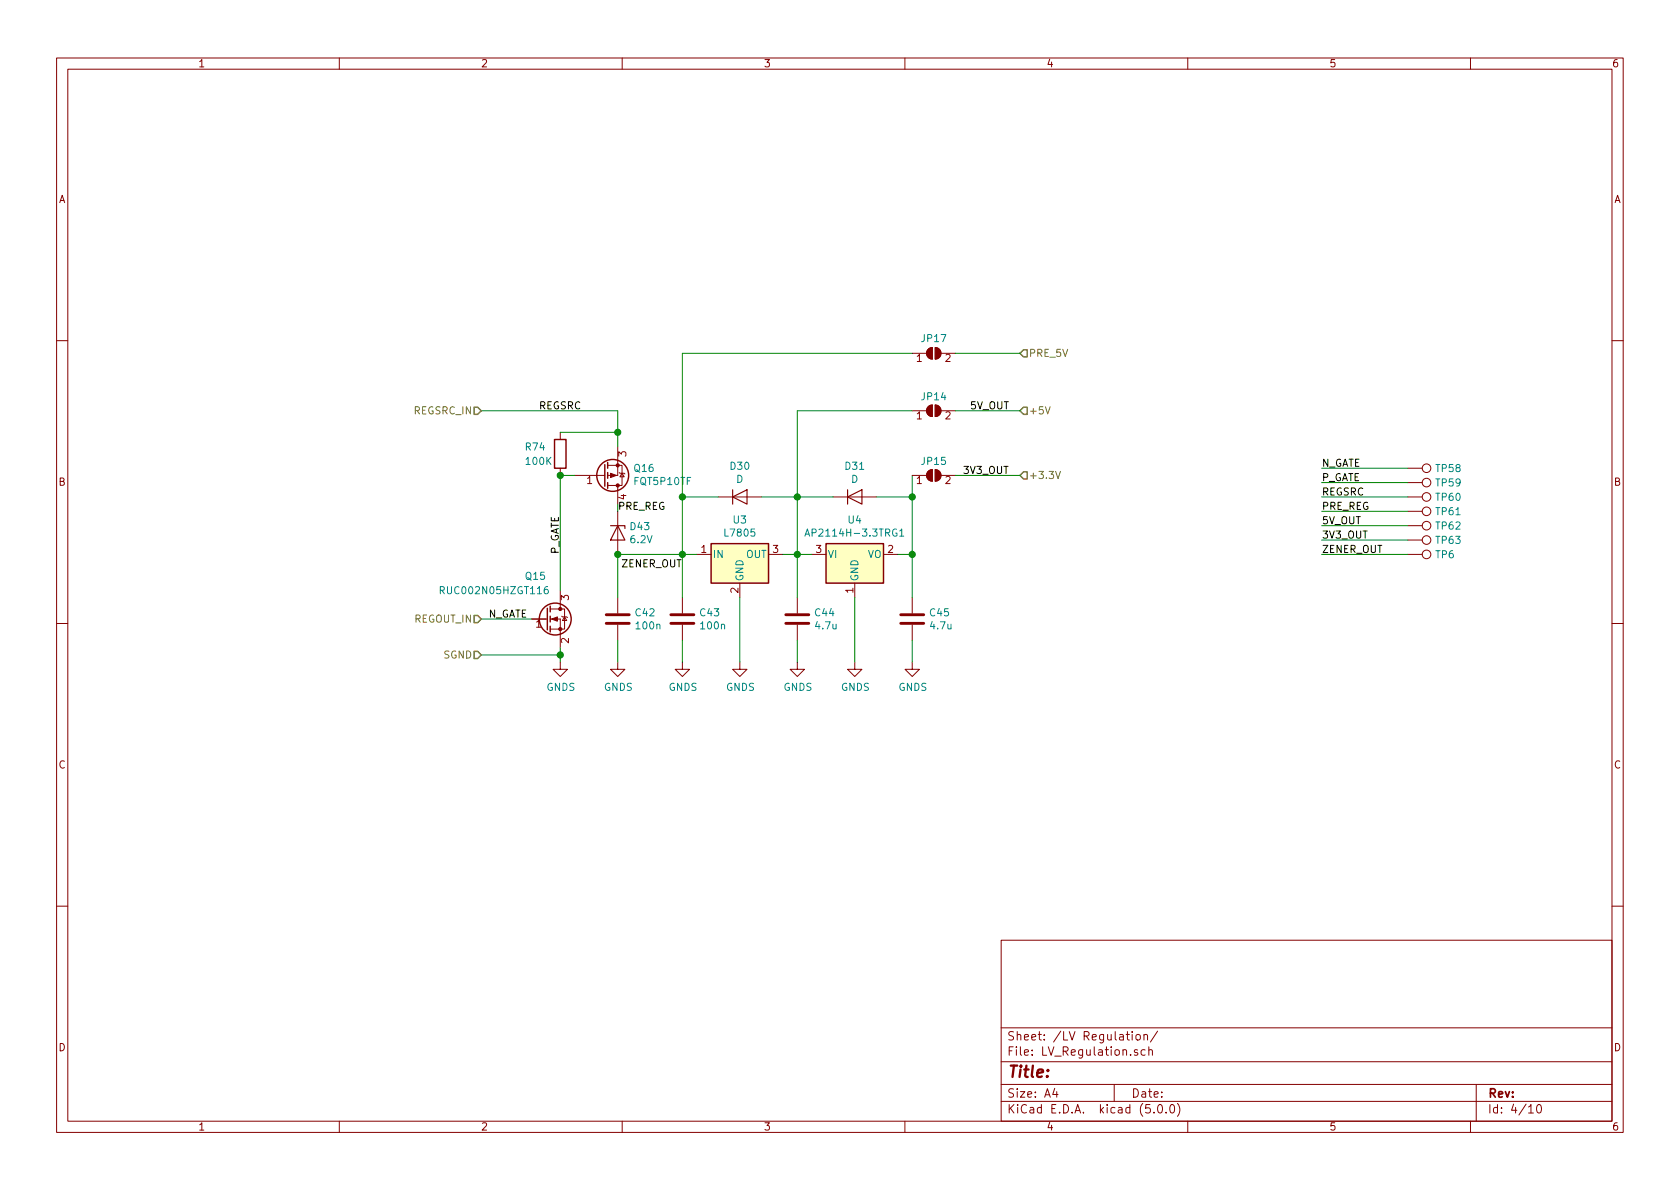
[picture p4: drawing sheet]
EESchema Schematic File Version 4
LIBS:FusIon Pack-cache
EELAYER 26 0
EELAYER END
$Descr A4 11693 8268
encoding utf-8
Sheet 4 10
Title ""
Date ""
Rev ""
Comp ""
Comment1 ""
Comment2 ""
Comment3 ""
Comment4 ""
$EndDescr
$Comp
L Transistor_FET:FQT5P10TF Q16
U 1 1
P 4200 3300
F 0 "Q16" H 4406 3254 50  0000 L CNN
F 1 "FQT5P10TF" H 4406 3345 50  0000 L CNN
F 2 "Package_TO_SOT_SMD:SOT-223" H 4400 3225 50  0001 L CIN
F 3 "https://www.onsemi.com/pub/Collateral/FQT5P10-D.pdf" H 4200 3300 50  0001 L CNN
	1    4200 3300
	1    0    0    1   
$EndComp
$Comp
L Transistor_FET:RUC002N05HZGT116 Q15
U 1 1
P 3800 4300
F 0 "Q15" H 3650 4600 50  0000 L CNN
F 1 "RUC002N05HZGT116" H 3050 4500 50  0000 L CNN
F 2 "Package_TO_SOT_SMD:SOT-23" H 4000 4225 50  0001 L CIN
F 3 "https://www.fairchildsemi.com/datasheets/2N/2N7000.pdf" H 3800 4300 50  0001 L CNN
	1    3800 4300
	1    0    0    -1  
$EndComp
Wire Wire Line
	3900 4100 3900 3300
Wire Wire Line
	3900 3300 4000 3300
$Comp
L Device:R R74
U 1 1
P 3900 3150
F 0 "R74" H 3650 3200 50  0000 L CNN
F 1 "100K" H 3650 3100 50  0000 L CNN
F 2 "Resistor_SMD:R_0805_2012Metric_Pad1.15x1.40mm_HandSolder" V 3830 3150 50  0001 C CNN
F 3 "~" H 3900 3150 50  0001 C CNN
	1    3900 3150
	1    0    0    -1  
$EndComp
Connection ~ 3900 3300
Wire Wire Line
	3900 3000 4300 3000
Wire Wire Line
	4300 3000 4300 3100
Wire Wire Line
	3900 4600 3900 4550
$Comp
L power:GNDS #PWR058
U 1 1
P 3900 4600
F 0 "#PWR058" H 3900 4350 50  0001 C CNN
F 1 "GNDS" H 3905 4427 50  0000 C CNN
F 2 "" H 3900 4600 50  0001 C CNN
F 3 "" H 3900 4600 50  0001 C CNN
	1    3900 4600
	1    0    0    -1  
$EndComp
Wire Wire Line
	3350 2850 4300 2850
Wire Wire Line
	4300 2850 4300 3000
Connection ~ 4300 3000
Wire Wire Line
	3350 4550 3900 4550
Connection ~ 3900 4550
Wire Wire Line
	3900 4550 3900 4500
Wire Wire Line
	3350 4300 3700 4300
$Comp
L Regulator_Linear:L7805 U3
U 1 1
P 5150 3850
F 0 "U3" H 5150 4092 50  0000 C CNN
F 1 "L7805" H 5150 4001 50  0000 C CNN
F 2 "Package_TO_SOT_SMD:TO-252-2" H 5175 3700 50  0001 L CIN
F 3 "http://www.st.com/content/ccc/resource/technical/document/datasheet/41/4f/b3/b0/12/d4/47/88/CD00000444.pdf/files/CD00000444.pdf/jcr:content/translations/en.CD00000444.pdf" H 5150 3800 50  0001 C CNN
	1    5150 3850
	1    0    0    -1  
$EndComp
$Comp
L power:GNDS #PWR061
U 1 1
P 5150 4600
F 0 "#PWR061" H 5150 4350 50  0001 C CNN
F 1 "GNDS" H 5155 4427 50  0000 C CNN
F 2 "" H 5150 4600 50  0001 C CNN
F 3 "" H 5150 4600 50  0001 C CNN
	1    5150 4600
	1    0    0    -1  
$EndComp
Wire Wire Line
	5150 4600 5150 4150
$Comp
L Regulator_Linear:AMS1117-3.3 U4
U 1 1
P 5950 3850
F 0 "U4" H 5950 4092 50  0000 C CNN
F 1 "AP2114H-3.3TRG1" H 5950 4001 50  0000 C CNN
F 2 "Package_TO_SOT_SMD:SOT-223-3_TabPin2" H 5950 4050 50  0001 C CNN
F 3 "https://www.diodes.com/assets/Datasheets/AP2114.pdf" H 6050 3600 50  0001 C CNN
	1    5950 3850
	1    0    0    -1  
$EndComp
$Comp
L power:GNDS #PWR063
U 1 1
P 5950 4600
F 0 "#PWR063" H 5950 4350 50  0001 C CNN
F 1 "GNDS" H 5955 4427 50  0000 C CNN
F 2 "" H 5950 4600 50  0001 C CNN
F 3 "" H 5950 4600 50  0001 C CNN
	1    5950 4600
	1    0    0    -1  
$EndComp
Wire Wire Line
	5950 4600 5950 4150
Wire Wire Line
	5450 3850 5550 3850
$Comp
L Device:C C44
U 1 1
P 5550 4300
F 0 "C44" H 5665 4346 50  0000 L CNN
F 1 "4.7u" H 5665 4255 50  0000 L CNN
F 2 "Capacitor_SMD:C_0805_2012Metric_Pad1.15x1.40mm_HandSolder" H 5588 4150 50  0001 C CNN
F 3 "~" H 5550 4300 50  0001 C CNN
	1    5550 4300
	1    0    0    -1  
$EndComp
$Comp
L Device:C C45
U 1 1
P 6350 4300
F 0 "C45" H 6465 4346 50  0000 L CNN
F 1 "4.7u" H 6465 4255 50  0000 L CNN
F 2 "Capacitor_SMD:C_0805_2012Metric_Pad1.15x1.40mm_HandSolder" H 6388 4150 50  0001 C CNN
F 3 "~" H 6350 4300 50  0001 C CNN
	1    6350 4300
	1    0    0    -1  
$EndComp
$Comp
L power:GNDS #PWR062
U 1 1
P 5550 4600
F 0 "#PWR062" H 5550 4350 50  0001 C CNN
F 1 "GNDS" H 5555 4427 50  0000 C CNN
F 2 "" H 5550 4600 50  0001 C CNN
F 3 "" H 5550 4600 50  0001 C CNN
	1    5550 4600
	1    0    0    -1  
$EndComp
$Comp
L power:GNDS #PWR064
U 1 1
P 6350 4600
F 0 "#PWR064" H 6350 4350 50  0001 C CNN
F 1 "GNDS" H 6355 4427 50  0000 C CNN
F 2 "" H 6350 4600 50  0001 C CNN
F 3 "" H 6350 4600 50  0001 C CNN
	1    6350 4600
	1    0    0    -1  
$EndComp
Wire Wire Line
	6350 4600 6350 4450
Wire Wire Line
	5550 4600 5550 4450
Wire Wire Line
	5550 4150 5550 3850
Connection ~ 5550 3850
Wire Wire Line
	5550 3850 5650 3850
Wire Wire Line
	6250 3850 6350 3850
Wire Wire Line
	6350 3850 6350 4150
$Comp
L Device:C C42
U 1 1
P 4300 4300
F 0 "C42" H 4415 4346 50  0000 L CNN
F 1 "100n" H 4415 4255 50  0000 L CNN
F 2 "Capacitor_SMD:C_0805_2012Metric_Pad1.15x1.40mm_HandSolder" H 4338 4150 50  0001 C CNN
F 3 "~" H 4300 4300 50  0001 C CNN
	1    4300 4300
	1    0    0    -1  
$EndComp
$Comp
L Device:C C43
U 1 1
P 4750 4300
F 0 "C43" H 4865 4346 50  0000 L CNN
F 1 "100n" H 4865 4255 50  0000 L CNN
F 2 "Capacitor_SMD:C_0805_2012Metric_Pad1.15x1.40mm_HandSolder" H 4788 4150 50  0001 C CNN
F 3 "~" H 4750 4300 50  0001 C CNN
	1    4750 4300
	1    0    0    -1  
$EndComp
Wire Wire Line
	4750 4150 4750 3850
Connection ~ 4750 3850
Wire Wire Line
	4750 3850 4850 3850
$Comp
L power:GNDS #PWR060
U 1 1
P 4750 4600
F 0 "#PWR060" H 4750 4350 50  0001 C CNN
F 1 "GNDS" H 4755 4427 50  0000 C CNN
F 2 "" H 4750 4600 50  0001 C CNN
F 3 "" H 4750 4600 50  0001 C CNN
	1    4750 4600
	1    0    0    -1  
$EndComp
$Comp
L power:GNDS #PWR059
U 1 1
P 4300 4600
F 0 "#PWR059" H 4300 4350 50  0001 C CNN
F 1 "GNDS" H 4305 4427 50  0000 C CNN
F 2 "" H 4300 4600 50  0001 C CNN
F 3 "" H 4300 4600 50  0001 C CNN
	1    4300 4600
	1    0    0    -1  
$EndComp
Wire Wire Line
	4300 4600 4300 4450
Wire Wire Line
	4750 4600 4750 4450
Wire Wire Line
	6350 3300 6350 3450
Connection ~ 6350 3850
Wire Wire Line
	5550 2850 5550 3450
Text HLabel 3350 2850 0    50   Input ~ 0
REGSRC_IN
Text HLabel 3350 4300 0    50   Input ~ 0
REGOUT_IN
Text HLabel 3350 4550 0    50   Input ~ 0
SGND
Text HLabel 7100 2850 2    50   Input ~ 0
+5V
Text HLabel 7100 3300 2    50   Input ~ 0
+3.3V
$Comp
L Device:D D30
U 1 1
P 5150 3450
F 0 "D30" H 5150 3666 50  0000 C CNN
F 1 "D" H 5150 3575 50  0000 C CNN
F 2 "Diode_SMD:D_SOD-123" H 5150 3450 50  0001 C CNN
F 3 "~" H 5150 3450 50  0001 C CNN
	1    5150 3450
	1    0    0    -1  
$EndComp
$Comp
L Device:D D31
U 1 1
P 5950 3450
F 0 "D31" H 5950 3666 50  0000 C CNN
F 1 "D" H 5950 3575 50  0000 C CNN
F 2 "Diode_SMD:D_SOD-123" H 5950 3450 50  0001 C CNN
F 3 "~" H 5950 3450 50  0001 C CNN
	1    5950 3450
	1    0    0    -1  
$EndComp
Wire Wire Line
	4750 3850 4750 3450
Wire Wire Line
	4750 3450 5000 3450
Wire Wire Line
	5300 3450 5550 3450
Connection ~ 5550 3450
Wire Wire Line
	5550 3450 5550 3850
Wire Wire Line
	5550 3450 5800 3450
Wire Wire Line
	6100 3450 6350 3450
Connection ~ 6350 3450
Wire Wire Line
	6350 3450 6350 3850
Text Label 3400 4300 0    50   ~ 0
N_GATE
Text Label 3900 3850 1    50   ~ 0
P_GATE
Text Label 3750 2850 0    50   ~ 0
REGSRC
Text Label 4300 3550 0    50   ~ 0
PRE_REG
Text Label 6750 2850 0    50   ~ 0
5V_OUT
Text Label 6700 3300 0    50   ~ 0
3V3_OUT
$Comp
L Connector:TestPoint TP58
U 1 1
P 9800 3250
F 0 "TP58" V 9800 3438 50  0000 L CNN
F 1 "TestPoint" V 9845 3438 50  0001 L CNN
F 2 "TestPoint:TestPoint_Pad_D2.0mm" H 10000 3250 50  0001 C CNN
F 3 "~" H 10000 3250 50  0001 C CNN
	1    9800 3250
	0    1    1    0   
$EndComp
$Comp
L Connector:TestPoint TP59
U 1 1
P 9800 3350
F 0 "TP59" V 9800 3538 50  0000 L CNN
F 1 "TestPoint" V 9845 3538 50  0001 L CNN
F 2 "TestPoint:TestPoint_Pad_D2.0mm" H 10000 3350 50  0001 C CNN
F 3 "~" H 10000 3350 50  0001 C CNN
	1    9800 3350
	0    1    1    0   
$EndComp
$Comp
L Connector:TestPoint TP60
U 1 1
P 9800 3450
F 0 "TP60" V 9800 3638 50  0000 L CNN
F 1 "TestPoint" V 9845 3638 50  0001 L CNN
F 2 "TestPoint:TestPoint_Pad_D2.0mm" H 10000 3450 50  0001 C CNN
F 3 "~" H 10000 3450 50  0001 C CNN
	1    9800 3450
	0    1    1    0   
$EndComp
$Comp
L Connector:TestPoint TP61
U 1 1
P 9800 3550
F 0 "TP61" V 9800 3738 50  0000 L CNN
F 1 "TestPoint" V 9845 3738 50  0001 L CNN
F 2 "TestPoint:TestPoint_Pad_D2.0mm" H 10000 3550 50  0001 C CNN
F 3 "~" H 10000 3550 50  0001 C CNN
	1    9800 3550
	0    1    1    0   
$EndComp
$Comp
L Connector:TestPoint TP62
U 1 1
P 9800 3650
F 0 "TP62" V 9800 3838 50  0000 L CNN
F 1 "TestPoint" V 9845 3838 50  0001 L CNN
F 2 "TestPoint:TestPoint_Pad_D2.0mm" H 10000 3650 50  0001 C CNN
F 3 "~" H 10000 3650 50  0001 C CNN
	1    9800 3650
	0    1    1    0   
$EndComp
$Comp
L Connector:TestPoint TP63
U 1 1
P 9800 3750
F 0 "TP63" V 9800 3938 50  0000 L CNN
F 1 "TestPoint" V 9845 3938 50  0001 L CNN
F 2 "TestPoint:TestPoint_Pad_D2.0mm" H 10000 3750 50  0001 C CNN
F 3 "~" H 10000 3750 50  0001 C CNN
	1    9800 3750
	0    1    1    0   
$EndComp
Wire Wire Line
	9200 3250 9800 3250
Wire Wire Line
	9200 3350 9800 3350
Wire Wire Line
	9200 3450 9800 3450
Wire Wire Line
	9200 3550 9800 3550
Wire Wire Line
	9200 3650 9800 3650
Wire Wire Line
	9200 3750 9800 3750
$Comp
L Jumper:SolderJumper_2_Open JP14
U 1 1
P 6500 2850
F 0 "JP14" H 6500 2950 50  0000 C CNN
F 1 "SolderJumper_2_Open" H 6500 2964 50  0001 C CNN
F 2 "Jumper:SolderJumper-2_P1.3mm_Open_RoundedPad1.0x1.5mm" H 6500 2850 50  0001 C CNN
F 3 "~" H 6500 2850 50  0001 C CNN
	1    6500 2850
	1    0    0    -1  
$EndComp
$Comp
L Jumper:SolderJumper_2_Open JP15
U 1 1
P 6500 3300
F 0 "JP15" H 6500 3400 50  0000 C CNN
F 1 "SolderJumper_2_Open" H 6500 3414 50  0001 C CNN
F 2 "Jumper:SolderJumper-2_P1.3mm_Open_RoundedPad1.0x1.5mm" H 6500 3300 50  0001 C CNN
F 3 "~" H 6500 3300 50  0001 C CNN
	1    6500 3300
	1    0    0    -1  
$EndComp
Wire Wire Line
	5550 2850 6350 2850
Wire Wire Line
	6650 2850 7100 2850
Wire Wire Line
	6650 3300 7100 3300
Text Label 9200 3250 0    50   ~ 0
N_GATE
Text Label 9200 3350 0    50   ~ 0
P_GATE
Text Label 9200 3450 0    50   ~ 0
REGSRC
Text Label 9200 3550 0    50   ~ 0
PRE_REG
Text Label 9200 3650 0    50   ~ 0
5V_OUT
Text Label 9200 3750 0    50   ~ 0
3V3_OUT
$Comp
L Connector:TestPoint TP6
U 1 1
P 9800 3850
F 0 "TP6" V 9800 4038 50  0000 L CNN
F 1 "TestPoint" V 9845 4038 50  0001 L CNN
F 2 "TestPoint:TestPoint_Pad_D2.0mm" H 10000 3850 50  0001 C CNN
F 3 "~" H 10000 3850 50  0001 C CNN
	1    9800 3850
	0    1    1    0   
$EndComp
Wire Wire Line
	9200 3850 9800 3850
Text Label 9200 3850 0    50   ~ 0
ZENER_OUT
Wire Wire Line
	4300 3850 4300 4150
Wire Wire Line
	4300 3850 4750 3850
$Comp
L Device:D_Zener D43
U 1 1
P 4300 3700
F 0 "D43" V 4254 3779 50  0000 L CNN
F 1 "6.2V" V 4345 3779 50  0000 L CNN
F 2 "Diode_SMD:D_SMA" H 4300 3700 50  0001 C CNN
F 3 "~" H 4300 3700 50  0001 C CNN
	1    4300 3700
	0    1    1    0   
$EndComp
Connection ~ 4300 3850
Wire Wire Line
	4300 3500 4300 3550
Text Label 4750 3950 2    50   ~ 0
ZENER_OUT
$Comp
L Jumper:SolderJumper_2_Open JP17
U 1 1
P 6500 2450
F 0 "JP17" H 6500 2350 50  0000 C CNN
F 1 "SolderJumper_2_Open" H 6500 2564 50  0001 C CNN
F 2 "Jumper:SolderJumper-2_P1.3mm_Open_RoundedPad1.0x1.5mm" H 6500 2450 50  0001 C CNN
F 3 "~" H 6500 2450 50  0001 C CNN
	1    6500 2450
	1    0    0    1   
$EndComp
Text HLabel 7100 2450 2    50   Input ~ 0
PRE_5V
Wire Wire Line
	6650 2450 7100 2450
Wire Wire Line
	4750 2450 6350 2450
Wire Wire Line
	4750 2450 4750 3450
Connection ~ 4750 3450
$EndSCHEMATC
